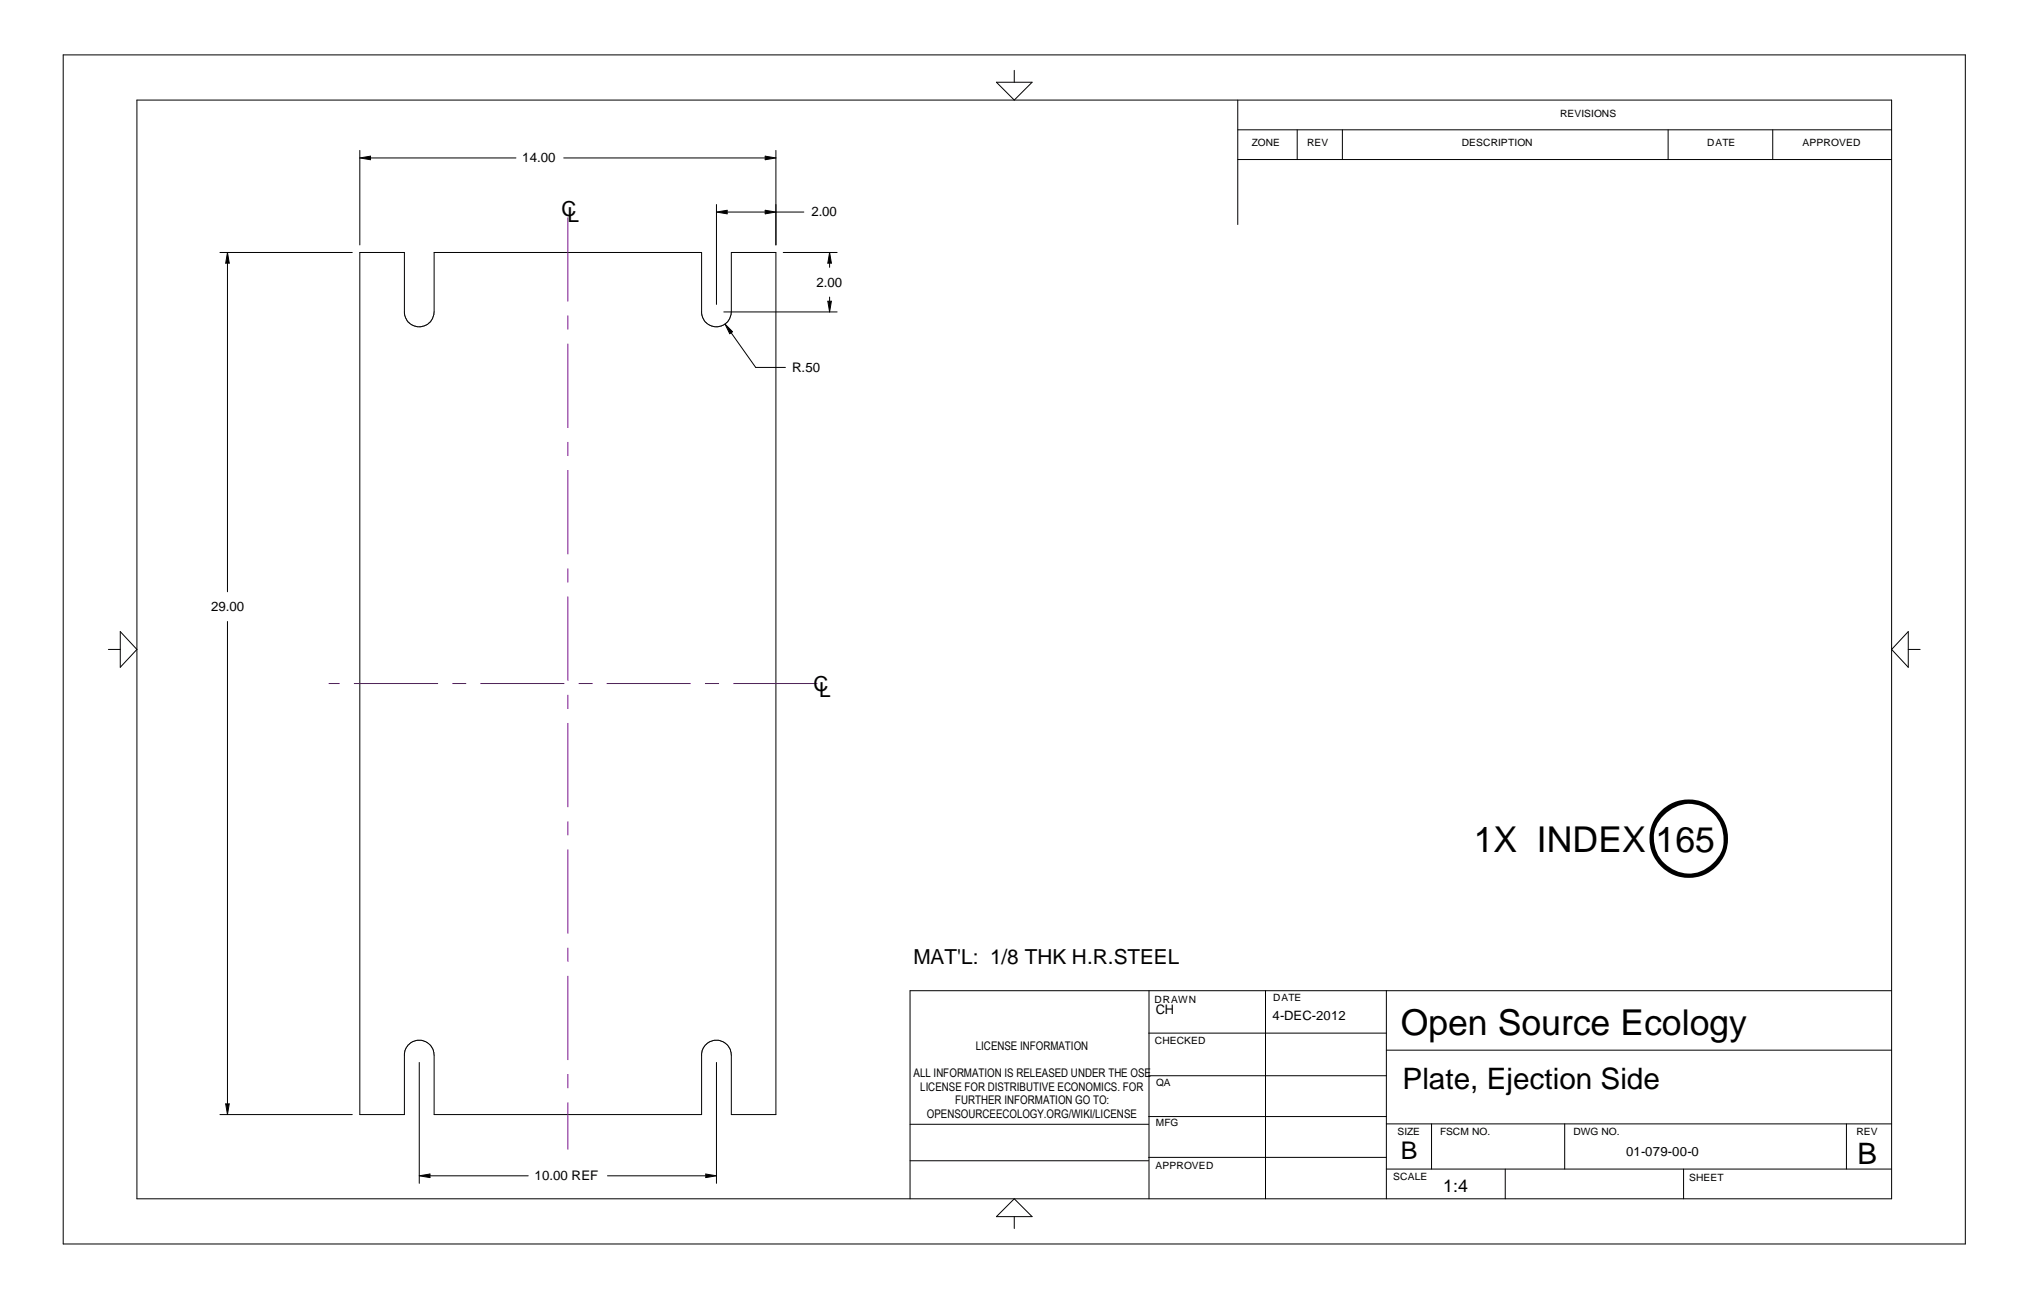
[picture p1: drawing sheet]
<svg xmlns="http://www.w3.org/2000/svg" width="432mm" height="279mm" viewBox="0 0 432 279" stroke-linecap="round" stroke-linejoin="round" font-family="sans-serif">
<g fill="none" stroke="#000" stroke-width=".21">
<path d="M13.5 11.7h406.4v254h-406.4zM212.9 17.6h7.6l-3.8 3.8zM216.7 15v2.6M29.3 21.4h374.9v234.7h-374.9zM76.9 32.1v20.2M76.9 33.7l2.3-.3v.7zM79.2 33.7h31M120.4 33.7h43.1M163.5 33.4l2.3 .3-2.3 .4zM165.8 32.1v20.2M264.5 27.7h139.7M264.5 34.1h139.7"/>
<path d="M264.5 21.4v26.6M277.2 27.7v6.4M286.8 27.7v6.4M356.4 27.7v6.4M378.8 27.7v6.4M47 53.9h28.3M48.6 56.2v70.2M48.6 53.9l.4 2.3h-.8zM76.9 53.9h9.5v13a3.2 3.2 0 0 0 2.6 2.9 3.2 3.2 0 0 0 3.5-1.9l.3-1.3v-12.7h57.1v13a3.2 3.2 0 0 0 2.6 2.9 3.2 3.2 0 0 0 3.5-1.9l.3-1.3v-12.7h9.5v184.2h-9.5v-12.7a3.2 3.2 0 0 0-3.1-3.2 3.2 3.2 0 0 0-3.3 2.9v13h-57.1v-12.7a3.2 3.2 0 0 0-3.1-3.2 3.2 3.2 0 0 0-3.3 2.9v13h-9.5zM153.1 43.7v21.3M153.1 45.3l2.3-.4v.8zM155.4 45.3h8.1"/>
<path d="M163.5 44.9l2.3 .4-2.3 .4zM165.8 45.3h5.9M167.3 53.9h11.6M177.2 53.9l.4 2.3h-.7zM177.2 56.2v.9M154.6 66.6h24.3M154.9 69.2l1.6 1.7-.6 .4zM156.2 71.1l5.3 7.4h6.3M176.9 64.3h.7l-.4 2.3zM177.2 63.5v.8M23.2 138.7h2.5M25.7 134.9l3.6 3.8-3.6 3.8z"/>
<path d="M48.6 132.8v103M407.7 134.9v7.6l-3.5-3.8zM407.7 138.7h2.6M245.5 211.6v44.5M270.4 211.6v44.5M296.2 211.6v44.5M404.2 211.6h-209.8v44.5M47 238.1h28.3M48.2 235.8h.8l-.4 2.3zM89.6 226.9v25.9M153.1 226.9v25.9M245.4 229.8h50.8"/>
<path d="M245.4 220.7h50.8M245.4 238.5h50.8M296.2 224.3h108M89.6 251.2l2.3-.4v.7zM91.9 251.2h21M129.8 251.2h21M150.8 250.8l2.3 .4-2.3 .3zM194.4 247.9h51M194.4 240.2h51M216.7 256.1l3.8 3.8h-7.6zM216.7 259.9v2.5M245.4 247.2h50.8"/>
<path d="M296.2 249.7h108M296.2 240.1h108M305.9 240.1v9.6M321.6 249.7v6.4M334.3 240.1v9.6M359.7 249.7v6.4M394.5 240.1v9.6"/>
</g>
<path d="M76.9 33.4h2.3v.7h-2.3zM163.5 33.4h2.3v.7h-2.3zM48.3 54h.7v2.2h-.7zM153.1 45h2.3v.7h-2.3zM163.5 45h2.3v.7h-2.3zM176.9 54h.7v2.2h-.7zM154.9 69.3h1.6v2h-1.6zM176.9 64.3h.7v2.3h-.7zM48.2 235.8h.8v2.3h-.8zM89.6 250.8h2.3v.7h-2.3zM150.8 250.8h2.3v.7h-2.3z" fill="#000"/>
<path d="M121.3 46.4v199.2M174.6 146h-104.4" fill="none" stroke="#801196" stroke-width=".21" stroke-dasharray="18 3 3 3" stroke-linecap="butt"/>
<text font-size="15.2" x="351.4" y="184.7">e</text>
<g font-size="7.6">
<text x="314.9" y="181.9">1X INDEX 165</text>
<text x="299.3" y="221.1">Open Source Ecology</text>
</g>
<g font-size="6.3">
<text x="299.7" y="232.6">Plate, Ejection Side</text>
<text x="396.9" y="248.7">B</text>
</g>
<text font-size="5.2" x="299.3" y="247.6">B</text>
<g font-size="4.4">
<text x="120" y="46.1">C</text>
<text x="121.2" y="47.3">L</text>
<text x="173.8" y="147.5">C</text>
<text x="175" y="148.8">L</text>
<text x="195.2" y="205.8">MAT'L: 1/8 THK H.R.STEEL</text>
</g>
<text font-size="3.8" x="308.4" y="254.6">1:4</text>
<g font-size="2.8">
<text x="111.6" y="34.7">14.00</text>
<text x="173.4" y="46.2">2.00</text>
<text x="174.5" y="61.2">2.00</text>
<text x="169.2" y="79.4">R.50</text>
<text x="45.1" y="130.5">29.00</text>
<text x="246.9" y="216.5">CH</text>
<text x="271.9" y="217.9">4-DEC-2012</text>
<text x="347.4" y="246.9">01-079-00-0</text>
<text x="114.2" y="252.1">10.00 REF</text>
</g>
<g font-size="2.5">
<text x="208.5" y="224.4">LICENSE INFORMATION</text>
<text x="195.2" y="230.1">ALL INFORMATION IS RELEASED UNDER THE OSE</text>
<text x="196.6" y="233">LICENSE FOR DISTRIBUTIVE ECONOMICS. FOR</text>
<text x="198" y="238.7">OPENSOURCEECOLOGY.ORG/WIKI/LICENSE</text>
<text x="204.1" y="235.8">FURTHER INFORMATION GO TO:</text>
</g>
<g font-size="2.1">
<text x="333.4" y="25">REVISIONS</text>
<text x="267.5" y="31.2">ZONE</text>
<text x="279.3" y="31.2">REV</text>
<text x="312.3" y="31.2">DESCRIPTION</text>
<text x="364.7" y="31.2">DATE</text>
<text x="385.1" y="31.2">APPROVED</text>
<text x="246.7" y="214.2">DRAWN</text>
<text x="272" y="213.9">DATE</text>
<text x="246.8" y="223.1">CHECKED</text>
<text x="247" y="231.9">QA</text>
<text x="247" y="240.6">MFG</text>
<text x="298.6" y="242.4">SIZE</text>
<text x="307.7" y="242.4">FSCM NO.</text>
<text x="336.2" y="242.4">DWG NO.</text>
<text x="396.6" y="242.4">REV</text>
<text x="246.9" y="249.6">APPROVED</text>
<text x="297.7" y="252.1">SCALE</text>
<text x="360.9" y="252.2">SHEET</text>
</g>
</svg>
